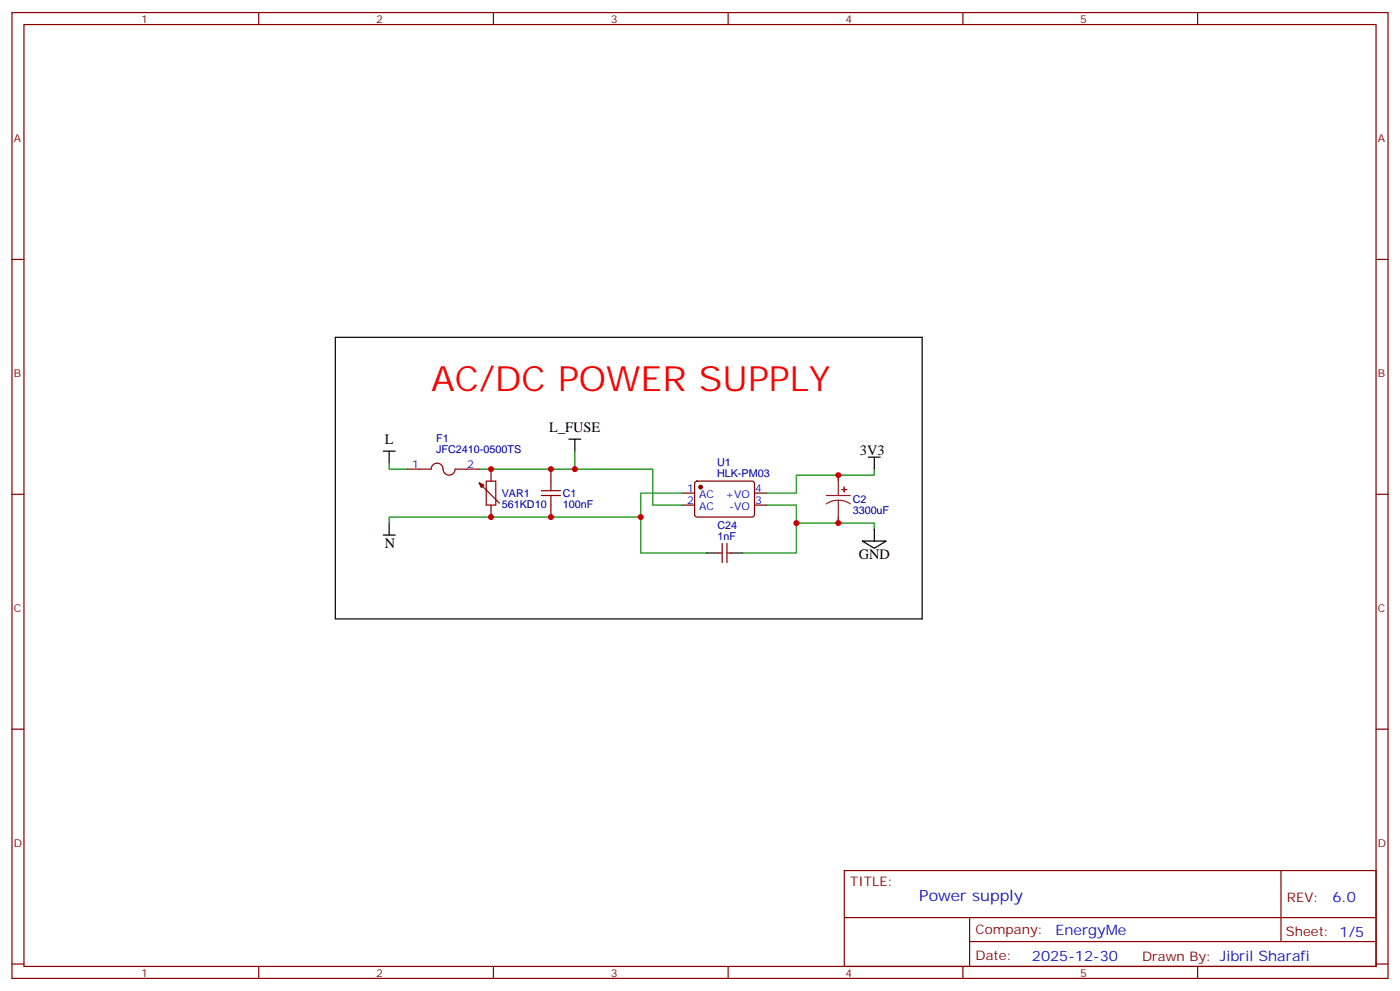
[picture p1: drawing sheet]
<svg xmlns="http://www.w3.org/2000/svg" width="412mm" height="292mm" viewBox="0 0 412 292" stroke-linecap="round" stroke-linejoin="round" font-family="sans-serif">
<g fill="none" stroke="#870000" stroke-width=".35">
<path d="M3.5 3.7h405.4v284.3h-405.4zM7.1 7.2h398.2v277.3h-398.2zM76.2 3.7v3.5M145.3 3.7v3.5M214.5 3.7v3.5M283.6 3.7v3.5M352.8 3.7v3.5M3.5 76.4h3.6M405.3 76.4h3.6M119.9 138.1h7.1a1.82 1.82 0 0 1 2.1-1.7 1.82 1.82 0 0 1 1.5 2.2 1.76 1.76 0 0 0 1.9 1.3 1.76 1.76 0 0 0 1.6-1.8h7M144.6 138.1v3.5M162.3 138.1v3.5"/>
<path d="M3.5 145.5h3.6M141.8 142.8l5.3 5.3M144.6 148.7v3.5M162.3 148.7v3.5M201.1 145.2h3.5M201.1 148.7h3.5M204.8 141.8l.5-.2 16.5 .1 .4 .6v9.5l-.7 .4h-16.5l-.4-.7v-9.2zM212.7 160v5.6M214.1 160v5.6M222.2 145.2h3.6M222.2 148.7h3.6M405.3 145.5h3.6"/>
<path d="M211.7 162.8h1M214.1 162.8h1.1M3.5 214.7h3.6M405.3 214.7h3.6M248.7 256.3h156.6v28.2h-156.6zM377.3 256.3v20.9M248.7 270.1h156.5M285.6 277.2h119.6M285.6 270.1v14.2M3.5 283.8h3.6M76.2 284.5v3.5M145.3 284.5v3.5"/>
<path d="M214.5 284.5v3.5M283.6 284.5v3.5M352.8 284.5v3.5M405.3 283.8h3.6"/>
</g>
<g fill="#870000" stroke="#870000" stroke-width=".35">
<path d="M141.1 142.1l1.4 .7-.7 .7z"/>
<circle cx="206.4" cy="143.4" r=".53"/>
</g>
<path d="M114.7 136.3v1.8h5.2M141.1 138.1h51.2v10.6h8.8M169.3 132.8v5.3M246.9 139.9v1.7M257.5 138.1v1.8h-22.9v5.3h-8.8M188.7 152.2v10.6h19.4M201.1 145.2h-12.4v7h-74v1.8M225.8 148.7h8.8v5.3h22.9v1.8M234.6 154v8.8h-15.9M246.9 152.2v1.8" fill="none" stroke="#008700" stroke-width=".35"/>
<g fill="none" stroke="#000" stroke-width=".35">
<path d="M98.8 99.3h172.8v82.9h-172.8zM112.9 132.8h3.5M114.7 132.8v3.5M167.6 129.3h3.5M169.3 129.3v3.5M255.8 134.6h3.5M257.5 134.6v3.5M112.9 157.5h3.5M114.7 154v3.5M254 159.3h7.1l-3.6 2.1zM257.5 155.8v3.5M208.1 162.8h3.6"/>
<path d="M215.2 162.8h3.5"/>
</g>
<path d="M143.2 141.6h2.8v7.1h-2.8zM159.5 144.5h5.6M159.5 145.9h5.6M162.3 141.6v2.9M162.3 145.9v2.8" fill="none" stroke="#a10000" stroke-width=".35"/>
<path d="M246.9 139.9v6M243.4 145.9h7.1M246.9 147.3l-1.8 .2-1.7 .8M246.9 147.3l1.9 .2 1.7 .8M246.9 147.3v6.7" fill="none" stroke="#8c2424" stroke-width=".35"/>
<g fill="#8c2424" stroke="#8c2424" stroke-width=".35">
<path d="M248 144.1h1.4z"/>
<path d="M248.7 143.4v1.4z"/>
</g>
<g fill="#c00">
<circle cx="246.9" cy="139.9" r=".88"/>
<circle cx="246.9" cy="154" r=".88"/>
<circle cx="169.3" cy="138.1" r=".88"/>
<circle cx="144.6" cy="138.1" r=".88"/>
<circle cx="162.3" cy="138.1" r=".88"/>
<circle cx="144.6" cy="152.2" r=".88"/>
<circle cx="162.3" cy="152.2" r=".88"/>
<circle cx="234.6" cy="154" r=".88"/>
<circle cx="188.7" cy="152.2" r=".88"/>
</g>
<text font-size="10.2" fill="#f00" x="127" y="115.2">AC/DC POWER SUPPLY</text>
<text font-size="4.6" fill="#00f" x="270.8" y="265.3">Power supply</text>
<g font-size="4.2">
<text x="113.4" y="130.7">L</text>
<text x="161.8" y="127.2">L_FUSE</text>
<text x="253.3" y="133.9">3V3</text>
<text x="113.3" y="161.4">N</text>
<text x="252.9" y="164.6">GND</text>
</g>
<g font-size="4.2" fill="#00f">
<text x="392.5" y="265.6">6.0</text>
<text x="310.9" y="275.1">EnergyMe</text>
<text x="304" y="282.9">2025-12-30</text>
</g>
<g font-size="3.9" fill="#800">
<text x="250.5" y="260.9">TITLE:</text>
<text x="379.1" y="265.6">REV:</text>
<text x="287.4" y="275.1">Company:</text>
<text x="378.7" y="275.7">Sheet: 1/5</text>
<text x="287.4" y="282.8">Date:</text>
<text x="336.4" y="282.8">Drawn By: Jibril Sharafi</text>
</g>
<g font-size="3.2" fill="#800">
<text x="41.6" y="6.7">1</text>
<text x="110.8" y="6.7">2</text>
<text x="179.9" y="6.7">3</text>
<text x="249.1" y="6.7">4</text>
<text x="318.2" y="6.7">5</text>
<text x="4.1" y="41.8">A</text>
<text x="405.9" y="41.8">A</text>
<text x="4.1" y="110.9">B</text>
<text x="405.9" y="110.9">B</text>
<text x="4.1" y="180.1">C</text>
<text x="405.9" y="180.1">C</text>
<text x="4.1" y="249.2">D</text>
<text x="405.9" y="249.2">D</text>
<text x="41.6" y="287.5">1</text>
<text x="110.8" y="287.5">2</text>
<text x="179.9" y="287.5">3</text>
<text x="249.1" y="287.5">4</text>
<text x="318.2" y="287.5">5</text>
</g>
<g font-size="3.2" fill="#000080">
<text x="128.5" y="130.2">F1</text>
<text x="128.5" y="133.3">JFC2410-0500TS</text>
<text x="211.2" y="137.2">U1</text>
<text x="211.2" y="140.3">HLK-PM03</text>
<text x="147.8" y="149.5">561KD10</text>
<text x="147.8" y="146.3">VAR1</text>
<text x="165.8" y="149.5">100nF</text>
<text x="165.8" y="146.3">C1</text>
<text x="251.2" y="148.1">C2</text>
<text x="211.3" y="155.8">C24</text>
<text x="251.2" y="151.2">3300uF</text>
<text x="211.3" y="158.9">1nF</text>
</g>
<g font-size="3.2" fill="#00f">
<text x="121.5" y="137.8">1</text>
<text x="137.6" y="137.8">2</text>
<text x="202.4" y="148.3">2</text>
<text x="202.4" y="144.8">1</text>
<text x="205.9" y="146.6">AC</text>
<text x="213.7" y="146.6">+VO</text>
<text x="222.4" y="144.8">4</text>
<text x="222.4" y="148.3">3</text>
<text x="205.9" y="150.1">AC</text>
<text x="214.8" y="150.1">-VO</text>
</g>
</svg>
